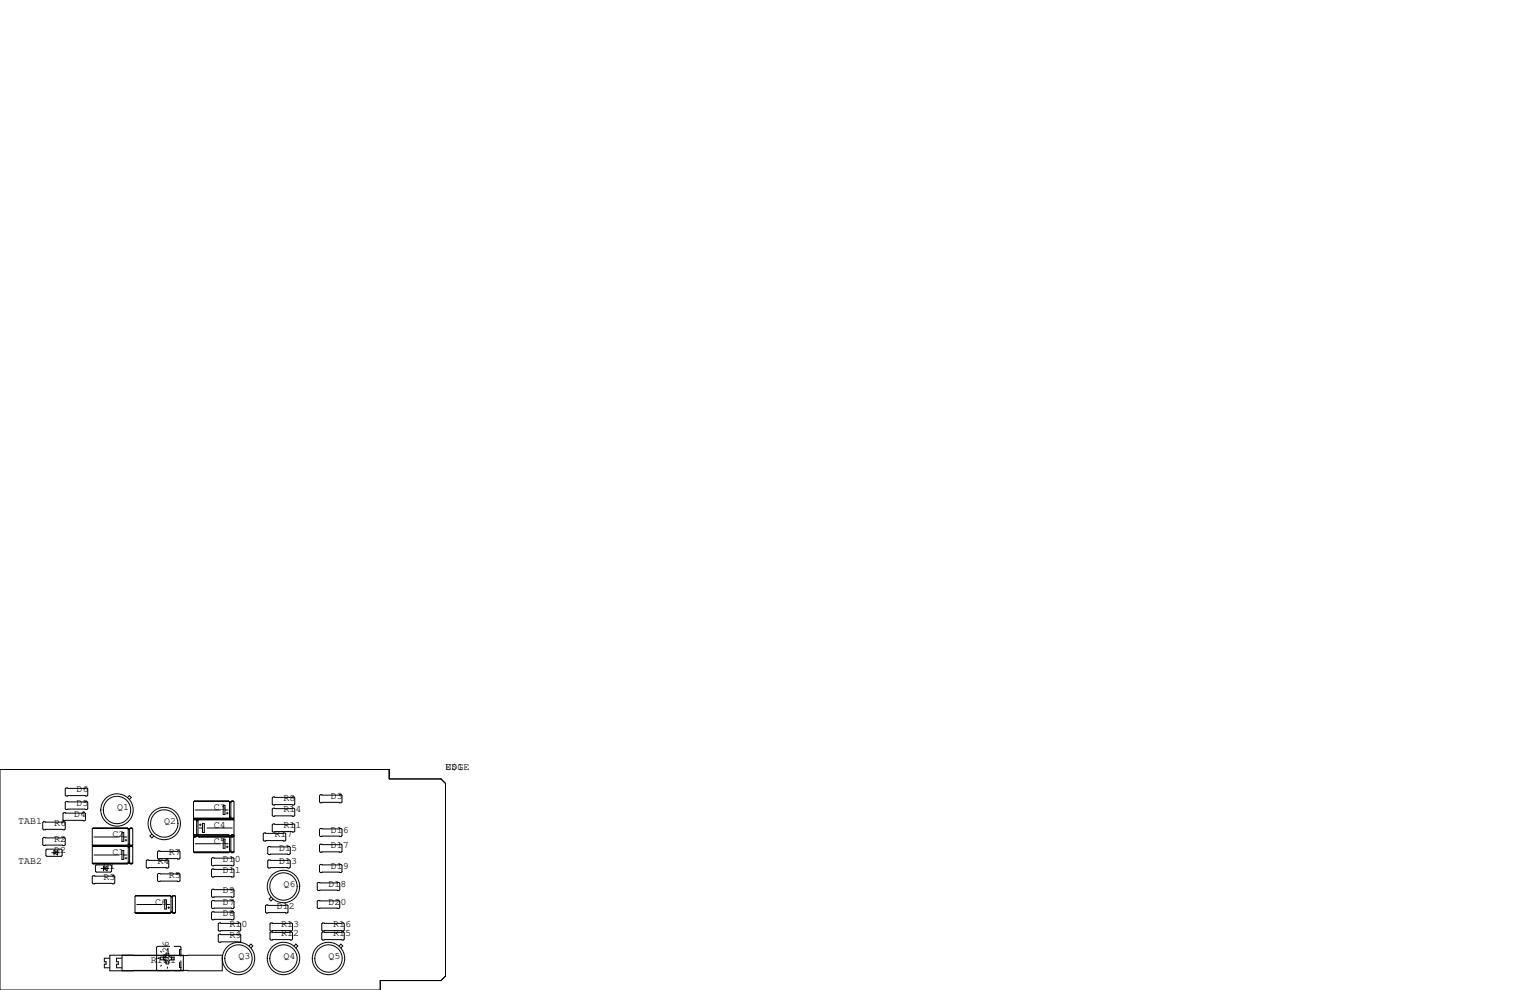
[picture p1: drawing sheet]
<svg xmlns="http://www.w3.org/2000/svg" width="432mm" height="279mm" viewBox="0 0 432 279" stroke-linecap="round" stroke-linejoin="round" font-family="sans-serif">
<g fill="none" stroke="#000" stroke-width=".28">
<path d="M0 217.2h109.9v2.6h14.6l1.2 1.3v54.4l-1.2 1.2h-17.2v2.7h-107.3zM12.3 231.9h5.9l.2 .3v1.7l-.2 .3h-5.9l-.2-.3v-1.7zM12.3 236.3h5.9l.2 .3v1.8l-.2 .2h-5.9l-.2-.2v-1.8zM13.2 239.6h4.1l.2 .3v1.5l-.2 .3h-4.1l-.2-.3v-1.5zM18 229.4h5.9l.2 .2v1.8l-.2 .2h-5.9l-.2-.2v-1.8zM18.7 226.2h5.8l.3 .2v1.8l-.3 .3h-5.8l-.3-.3v-1.8zM18.7 222.4h5.8l.3 .2v1.8l-.3 .3h-5.8l-.3-.3v-1.8zM26 238.5l.3 .3M26 238.5h11.5M26.2 238.9h9.9M26.2 233.8h9.9M26.3 238.8h9.6"/>
<path d="M26.3 238.6h9.6M26.3 238.8l-.3 .2v4.6M26.5 236.2h7.2M34.4 234.9h.5v2.6h-.5zM34.9 236.2h.9M35.3 237.1h.5M35.6 236.9v.5M35.9 233.7l.3 .2M35.9 233.7h-9.6l-.3 .2v4.6M35.9 233.7h-9.6M35.9 238.8h-9.6M35.9 238.8l.2 .1"/>
<path d="M36 225.1l.5-.6 .6 .6-.6 .5M36.1 238.9l.1 .1M36.2 239h.4M36.2 233.9h.4M36.2 238.3h.4M36.2 233.9v4.6l-.3 .3M36.2 239v4.6l-.3 .2h-9.6l-.3-.2M36.2 234.1h.4M36.2 239.1h.4M36.3 238.4h.1M36.6 239v4.6l.2 .2h.4l.3-.2M36.6 233.9v4.6l.2 .3"/>
<path d="M36.7 238.9h.6M36.7 233.8h.6M36.8 238.8h.4M36.8 238.6h.4M36.8 238.8l-.2 .2M37.2 233.7l.3 .2v4.6M37.2 238.8l.3 .2v4.6M37.2 233.7h-.4l-.2 .2M37.2 233.7h-.4M37.2 238.8h-.4M37.5 238.5l-.3 .3M42.8 235.4l-.5 .5 .5 .6 .6-.6"/>
<path d="M54.6 230.9l.3 .2M54.6 230.9h11.4M54.6 231.4v9M54.6 231.4h11.4M54.6 236l.3 .2M54.7 226.2h9.9M54.7 236.1h.7M54.7 235.7h9.9M54.9 231.1h10.9M54.9 231h9.6M54.9 231.1l-.3 .3M54.9 231.3h.3"/>
<path d="M55.1 228.6h7.1M55.1 238.1h7.1M55.2 231.1l.3 .3v4.6M55.2 236.2h-.3M55.5 231.6h.4M55.5 235.9h.4M55.5 236l-.3 .2h-.3M55.5 235.8h.4M55.6 231.5h.2M55.9 236l.2 .2M56 236.1h9.9M56.1 231.1l-.2 .3v4.6"/>
<path d="M56.1 231.3h9.7M56.3 233.7h.9M56.3 232.8h.5M56.5 232.5v.5M57.2 232.4h.5v2.5h-.5zM58.4 233.7h7.1M63 227.3h.5v2.6h-.5zM63 236.9h.5v2.5h-.5zM63.5 228.6h.9M63.5 238.1h.9M63.9 229.5h.5M63.9 239h.5"/>
<path d="M64.1 229.2v.5M64.1 238.8v.5M64.5 226.1h-9.6l-.3 .2v4.6M64.5 226.1l.3 .2M64.5 226.1h-9.6M64.5 235.6h-9.6M64.5 235.6h-9.6l-.3 .2M64.5 235.6l.3 .2M64.8 226.4h.4M64.8 226.3h.4M64.8 235.8v4.6l-.3 .3h-9.6l-.3-.3M64.8 236h.4"/>
<path d="M64.8 226.3v4.6l-.3 .2M64.8 230.6h.4M64.8 235.8h.4M64.9 230.8h.1M65.2 235.8v4.6l.2 .3h.4l.2-.3M65.2 226.3v4.6l.2 .2M65.3 226.2h.6M65.3 235.7h.6M65.4 231h.4M65.8 226.1l.2 .2v4.6M65.8 226.1h-.4l-.2 .2M65.8 226.1h-.4"/>
<path d="M65.8 235.6h-.4M65.8 231.1l.2 .3M65.8 236.2h-9.7M65.8 235.6h-.4l-.2 .2M65.8 235.6l.2 .2M66 231.4v9M66 236l-.2 .2h-9.7M66 230.9l-.2 .2M74.5 235.1h5.9l.2 .2v1.8l-.2 .3h-5.9l-.2-.3v-1.8zM75.8 238.9h5.9l.2 .2v1.8l-.2 .3h-5.9l-.2-.3v-1.8zM77.1 224.9h5.8l.3 .3v1.7l-.3 .3h-5.8l-.3-.3v-1.7zM77.1 228.1h5.8l.3 .2v1.8l-.3 .3h-5.8l-.3-.3v-1.8z"/>
<path d="M77.1 232.5h5.8l.3 .3v1.8l-.3 .2h-5.8l-.3-.2v-1.8zM90.4 224.3h5.9l.2 .2v1.8l-.2 .3h-5.9l-.2-.3v-1.8zM90.4 233.8h5.9l.2 .3v1.7l-.2 .3h-5.9l-.2-.3v-1.7zM90.4 238.3h5.9l.2 .2v1.8l-.2 .2h-5.9l-.2-.2v-1.8zM14.6 240.7h2.2M15.2 240.7l1.1-.7v1.3zM15.5 240h-.3v1.3M26 243.6h11.5M26.3 247.1h5.8l.3 .3v1.8l-.3 .2h-5.8l-.3-.2v-1.8zM26.3 243.7h9.6M26.5 241.3h7.2M26.9 244.3l.3-.2h4l.3 .2v1.6l-.3 .2h-4l-.3-.2z"/>
<path d="M28.6 245.1h2.1M29.2 245.1l1-.6v1.2zM29.5 244.5h-.3v1.2M34.4 240h.5v2.6h-.5zM34.9 241.3h.9M35.3 242.2h.5M35.6 241.9v.5M36.2 243.3h.4M36.3 243.5h.1M36.8 243.7h.4M38.1 257.6h11.4M38.2 252.9h9.9"/>
<path d="M38.4 257.7h9.6M38.6 255.3h7.1M41.5 242.7h5.9l.2 .3v1.7l-.2 .3h-5.9l-.2-.3v-1.7zM44.5 246.8l.2-.3h5.8l.3 .3v1.7l-.3 .3h-5.8l-.2-.3zM44.7 240.2h5.8l.3 .2v1.8l-.3 .2h-5.8l-.2-.2v-1.8zM46.5 254h.5v2.5h-.5zM47 255.3h.9M47.4 256.2h.5M47.6 255.9v.5M48 252.7h-9.6l-.3 .3v4.6M48 252.7l.3 .3M48 252.7l-9.6 .1"/>
<path d="M48.3 257.3h.3M48.3 253.1h.3M48.3 253v4.6l-.3 .2h-9.6l-.3-.2M48.3 253h.3M48.4 257.4h.1M48.6 253v4.6l.3 .2h.4l.2-.2M48.8 252.9h.6M48.9 257.7h.4M49.3 252.7l.2 .3v4.6M49.3 252.7h-.4l-.3 .3M49.3 252.7l-.4 .1M54.6 240.4h11.4"/>
<path d="M54.9 240.5h9.6M59.7 254.4l.2-.3h5.9l.2 .3v1.8l-.2 .2h-5.9l-.2-.2zM59.7 245.5l.2-.3h5.9l.2 .3v1.8l-.2 .2h-5.9l-.2-.2zM59.7 251.2l.2-.2h5.9l.2 .2v1.8l-.2 .2h-5.9l-.2-.2zM59.7 257.6l.2-.3h5.9l.2 .3v1.7l-.2 .3h-5.9l-.2-.3zM59.9 242.1h5.9l.2 .2v1.8l-.2 .2h-5.9l-.2-.2v-1.8zM64.8 240.2h.4M64.9 240.3h.1M65.4 240.5h.4M74.9 255.7l.3-.3h5.8l.3 .3v1.7l-.3 .3h-5.8l-.3-.3zM75.8 242.7h5.9l.2 .3v1.7l-.2 .3h-5.9l-.2-.3v-1.7zM76.5 253.2l-.5 .5 .5 .6 .5-.6"/>
<path d="M89.5 254.4l.3-.3h5.8l.3 .3v1.8l-.3 .2h-5.8l-.3-.2zM89.5 249.3l.3-.3h5.8l.3 .3v1.8l-.3 .2h-5.8l-.3-.2zM90.4 244h5.9l.2 .2v1.8l-.2 .3h-5.9l-.2-.3v-1.8zM30.9 270.4h-1.5v1h.5v.7h-.5v1h1.5M31 269.6h20.7v4.4h-20.7zM34.3 270.4h-1.4v1h.5v.7h-.5v1h1.4M34.4 269.6v4.4M37.5 269.6h25.2v4.4h-25.2M44.5 270.5h.4M45.3 270.1h1.2l.4-.4v-.7h.7v.7l.4 .4h1.1v.8h-1.1l-.4 .4v.7h-.7v-.7l-.4-.4h-1.2zM45.3 268.5l.3 .2M45.6 272.4l-.3 .3"/>
<path d="M46.1 270.1v.8M47.2 267.7v.4M47.2 272.9v.4M47.9 267.1h-3.4l-.3 .2v6.4l.3 .2M48.4 270.1v.8M49.1 267.1h1.7l.3 .2v2.6M50.7 271.5v1.5h.4M51.1 271.1v2.6l-.3 .2M51.1 268h-.4v1.5M61.6 263.9l.2-.2h5.9l.2 .2v1.8l-.2 .2h-5.9l-.2-.2zM61.6 260.7l.2-.2h5.9l.2 .2v1.8l-.2 .3h-5.9l-.2-.3zM70.3 267l.5-.6 .5 .6-.5 .5"/>
<path d="M76.2 260.7l.3-.2h5.8l.3 .2v1.8l-.3 .3h-5.8l-.3-.3zM76.2 263.3l.3-.3h5.8l.3 .3v1.7l-.3 .3h-5.8l-.3-.3zM83 267l.5-.6 .5 .6-.5 .5M90.8 260.7l.3-.2h5.8l.3 .2v1.8l-.3 .3h-5.8l-.3-.3zM90.8 263.3l.3-.3h5.8l.3 .3v1.7l-.3 .3h-5.8l-.3-.3zM95.7 267l.5-.6 .5 .6-.5 .5"/>
<circle cx="33" cy="228.6" r="4.6"/>
<circle cx="33" cy="228.6" r="3.9"/>
<circle cx="46.4" cy="232.4" r="3.9"/>
<circle cx="46.4" cy="232.4" r="4.6"/>
<circle cx="80" cy="250.2" r="4.6"/>
<circle cx="80" cy="250.2" r="3.9"/>
<circle cx="67.3" cy="270.5" r="3.9"/>
<circle cx="67.3" cy="270.5" r="4.6"/>
<circle cx="80" cy="270.5" r="3.9"/>
<circle cx="80" cy="270.5" r="4.6"/>
<circle cx="92.7" cy="270.5" r="3.9"/>
<circle cx="92.7" cy="270.5" r="4.6"/>
</g>
<g font-size="2.8">
<text x="125.7" y="217.2">U$1</text>
<text x="125.7" y="217.2">EDGE</text>
<text x="21.6" y="227.3">D5</text>
<text x="21.6" y="223.5">D6</text>
<text x="80" y="226.1">R8</text>
<text x="93.3" y="225.4">D3</text>
<text x="5.1" y="232.4">TAB1</text>
<text x="15.2" y="233">R6</text>
<text x="21" y="230.5">D4</text>
<text x="33" y="228.6">Q1</text>
<text x="46.4" y="232.4">Q2</text>
<text x="60.3" y="228.6">C3</text>
<text x="60.3" y="233.7">C4</text>
<text x="80" y="233.7">R11</text>
<text x="80" y="229.2">R14</text>
<text x="15.2" y="237.5">R2</text>
<text x="31.7" y="236.2">C2</text>
<text x="60.3" y="238.1">C5</text>
<text x="77.5" y="236.2">R17</text>
<text x="93.3" y="234.9">D16</text>
<text x="93.3" y="239.4">D17</text>
<text x="5.1" y="243.8">TAB2</text>
<text x="15.2" y="240.7">D2</text>
<text x="29.2" y="245.1">D1</text>
<text x="31.7" y="241.3">C1</text>
<text x="44.4" y="243.8">R4</text>
<text x="47.6" y="241.3">R7</text>
<text x="62.9" y="243.2">D10</text>
<text x="78.7" y="243.8">D13</text>
<text x="78.7" y="240">D15</text>
<text x="93.3" y="245.1">D19</text>
<text x="29.2" y="248.3">R3</text>
<text x="47.6" y="247.6">R5</text>
<text x="62.9" y="246.4">D11</text>
<text x="80" y="250.2">Q6</text>
<text x="92.7" y="250.2">D18</text>
<text x="43.8" y="255.3">C6</text>
<text x="62.9" y="255.3">D7</text>
<text x="62.9" y="252.1">D9</text>
<text x="78.1" y="256.5">D12</text>
<text x="92.7" y="255.3">D20</text>
<text x="62.9" y="258.4">D8</text>
<text x="64.8" y="261.6">R10</text>
<text x="79.4" y="261.6">R13</text>
<text x="94" y="261.6">R16</text>
<text x="64.8" y="264.8">R9</text>
<text x="79.4" y="264.2">R12</text>
<text x="94" y="264.2">R15</text>
<text x="42.5" y="271.8">R18</text>
<text x="46.4" y="271.8">R1</text>
<text x="47.6" y="270.5" transform="rotate(-90 47.6 270.5)">R26</text>
<text x="67.3" y="270.5">Q3</text>
<text x="80" y="270.5">Q4</text>
<text x="92.7" y="270.5">Q5</text>
</g>
</svg>
